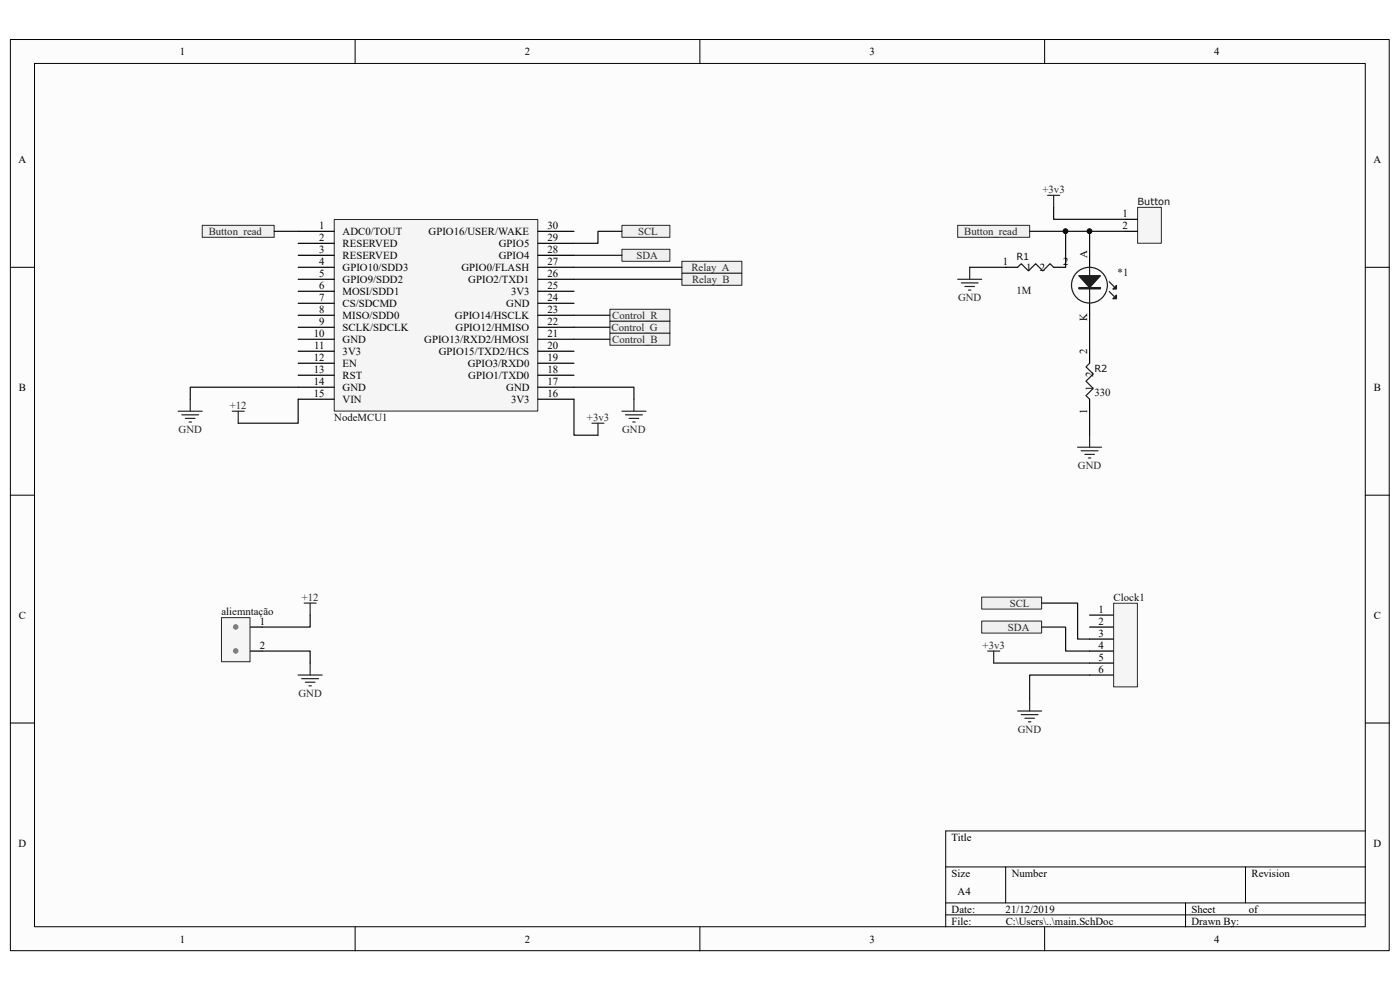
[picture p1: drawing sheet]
<svg xmlns="http://www.w3.org/2000/svg" width="297mm" height="210mm" viewBox="0 0 297 210" stroke-linecap="round" stroke-linejoin="round" font-family="sans-serif">
<path d="M2.2 8.4h292.5v193.3h-292.5z" fill="#fcfcfc"/>
<path d="M2.2 8.4h292.5v193.3h-292.5z" fill="none" stroke="#000" stroke-width=".21"/>
<path d="M7.4 13.5h282.2v183.1h-282.2z" fill="#fcfcfc"/>
<g fill="none" stroke="#000" stroke-width=".21">
<path d="M7.3 13.5h282.3v183.1h-282.3zM75.3 8.4v5.1M148.5 8.4v5.1M221.6 8.4v5.1M2.2 56.7h5.1M289.7 56.7h5.1M2.2 105h5.1M289.7 105h5.1M2.2 153.4h5.1M289.7 153.4h5.1M289.7 176.3h-89.1v20.3M75.3 196.6v5.1"/>
<path d="M148.5 196.6v5.1M200.6 183.9h89.1M200.6 191.5h89.1M200.6 194.1h89.1M213.4 183.9v7.6M221.6 196.6v5.1M251.5 191.5v5.1M264.2 183.9v7.6"/>
</g>
<path d="M71 46.6h43.1v40.6h-43.1z" fill="#f5f5f5"/>
<path d="M70.9 46.6h43.2v40.6h-43.2z" fill="none" stroke="#262626" stroke-width=".21"/>
<g fill="none" stroke="#000" stroke-width=".25">
<path d="M63.3 49.1h7.6M63.3 51.6h7.6M63.3 54.2h7.6M63.3 56.7h7.6M63.3 59.2h7.6M114.1 49.1h7.7M114.1 51.6h7.7M114.1 54.2h7.7M114.1 56.7h7.7M114.1 59.2h7.7M63.3 61.8h7.6M63.3 64.3h7.6"/>
<path d="M63.3 66.9h7.6M63.3 69.4h7.6M63.3 72h7.6M63.3 74.5h7.6M63.3 77.1h7.6M63.3 79.6h7.6M114.1 61.8h7.7M114.1 64.3h7.7M114.1 66.9h7.7M114.1 69.4h7.7M114.1 72h7.7M114.1 74.5h7.7"/>
<path d="M114.1 77.1h7.7M114.1 79.6h7.7M63.3 82.1h7.6M63.3 84.7h7.6M114.1 82.1h7.7M114.1 84.7h7.7"/>
</g>
<path d="M241.4 44h5v7.6h-5z" fill="#f5f5f5"/>
<path d="M241.3 44h5.1v7.6h-5.1z" fill="none" stroke="#262626" stroke-width=".21"/>
<path d="M231.2 54.2v2.5M238.8 46.5h2.5M238.8 49.1h2.5M231.2 64.3v2.6" fill="none" stroke="#000" stroke-width=".25"/>
<path d="M231.2 56.7v7.6" fill="none" stroke="#1c1c1c" stroke-width=".25"/>
<path d="M228.9 58.5h4.5l-2.2 2.5z" fill="#1c1c1c"/>
<g fill="none" stroke="#1c1c1c" stroke-width=".25">
<path d="M228.9 58.5h4.5l-2.2 2.5zM235.3 59.8l1 1M228.9 61h4.5v.3h-4.5zM228.9 61.2h4.5"/>
<circle cx="231.1" cy="60.5" r="3.8"/>
</g>
<path d="M236.1 61.3l.8-.8v.8z" fill="#1c1c1c"/>
<path d="M235.3 61.8l1 1.1M236.9 60.5v.8h-.8z" fill="none" stroke="#1c1c1c" stroke-width=".25"/>
<path d="M236.9 62.6v.8h-.8z" fill="#1c1c1c"/>
<path d="M231.2 77.1l-.8 .7 1.5 1.5-1.5 1.6 1.5 1.5-1.5 1.5 .8 .8M236.9 62.6v.8h-.8z" fill="none" stroke="#1c1c1c" stroke-width=".25"/>
<path d="M231.2 74.5v2.6M231.2 84.7v2.5" fill="none" stroke="#000" stroke-width=".25"/>
<path d="M228.6 94.9h5.1M229.4 95.6h3.5M230.1 96.4h2.1M230.9 97.2h.5M231.2 92.3v2.6M209.5 138.1h2.6M210.8 138.1v2.6M215.9 150.8h5.1M216.7 151.6h3.5M217.4 152.4h2.1M218.2 153.1h.5M218.4 148.3v2.5" fill="none" stroke="#262626" stroke-width=".25"/>
<g fill="#f0f0f0" stroke="#262626" stroke-width=".21">
<path d="M208.3 126.7h12.7v2.5h-12.7z" fill-rule="evenodd"/>
<path d="M208.3 131.8h12.7v2.5h-12.7z" fill-rule="evenodd"/>
</g>
<path d="M222.3 41.4h2.5M223.5 41.4v2.6" fill="none" stroke="#262626" stroke-width=".25"/>
<path d="M203.2 47.8h15.2v2.5h-15.2z" fill-rule="evenodd" fill="#f0f0f0" stroke="#262626" stroke-width=".21"/>
<path d="M213.4 56.7h2.5M223.5 56.7h2.6M231.2 130.5h5M231.2 133h5M231.2 135.6h5M231.2 138.1h5M231.2 140.7h5M231.2 143.2h5" fill="none" stroke="#000" stroke-width=".25"/>
<path d="M215.9 56.7l.8-.8 1.5 1.6 1.5-1.6 1.5 1.6 1.6-1.6 .7 .8" fill="none" stroke="#1c1c1c" stroke-width=".25"/>
<path d="M203.2 59.2h5.1M205.7 56.7v2.5M203.9 60h3.6M204.7 60.8h2M205.5 61.5h.5" fill="none" stroke="#262626" stroke-width=".25"/>
<path d="M236.3 128h5v17.7h-5z" fill="#f5f5f5"/>
<path d="M236.3 128h5v17.7h-5z" fill="none" stroke="#262626" stroke-width=".21"/>
<path d="M37.8 87.2h5.1M38.6 88h3.5M39.3 88.8h2.1M40.1 89.5h.5M40.4 84.7v2.5M49.3 87.2h2.5M50.5 87.2v2.6" fill="none" stroke="#262626" stroke-width=".25"/>
<g fill="#f0f0f0" stroke="#262626" stroke-width=".21">
<path d="M131.9 52.9h10.2v2.5h-10.2z" fill-rule="evenodd"/>
<path d="M131.9 47.8h10.2v2.5h-10.2z" fill-rule="evenodd"/>
<path d="M42.9 47.8h15.3v2.5h-15.3z" fill-rule="evenodd"/>
<path d="M129.4 65.6h12.7v2.6h-12.7z" fill-rule="evenodd"/>
<path d="M129.4 68.2h12.7v2.5h-12.7z" fill-rule="evenodd"/>
<path d="M129.4 70.7h12.7v2.5h-12.7z" fill-rule="evenodd"/>
<path d="M144.7 55.4h12.7v2.6h-12.7z" fill-rule="evenodd"/>
<path d="M144.7 58h12.7v2.5h-12.7z" fill-rule="evenodd"/>
</g>
<path d="M53.1 133h2.5M53.1 138.1h2.5" fill="none" stroke="#000" stroke-width=".25"/>
<path d="M47 131.1h6v9.3h-6z" fill="#f5f5f5"/>
<path d="M47 131h6v9.4h-6z" fill="none" stroke="#262626" stroke-width=".21"/>
<g fill="#7b7b7b" stroke="#7b7b7b" stroke-width=".21">
<circle cx="50" cy="133" r=".48"/>
<circle cx="50" cy="138.1" r=".48"/>
</g>
<g fill="none" stroke="#262626" stroke-width=".25">
<path d="M125.6 89.8h2.5M126.9 89.8v2.5M131.9 87.2h5.1M132.7 88h3.6M133.5 88.8h2M134.2 89.5h.5M134.5 84.7v2.5M64.5 127.9h2.6M65.8 127.9v2.6M63.3 143.2h5M64 144h3.6M64.8 144.7h2"/>
<path d="M65.5 145.5h.6M65.8 140.7v2.5"/>
</g>
<g fill="none" stroke="#0e0e0e" stroke-width=".25">
<path d="M58.2 49.1h5.1M121.8 56.7h22.9M121.8 54.2h10.1M121.8 59.2h22.9M131.9 49.1h-5v2.5h-5.1M205.7 56.7h7.7M218.4 49.1h20.4M223.5 44v2.5h15.3M226.1 49.1v7.6M231.2 49.1v5.1M121.8 66.9h7.6M121.8 69.4h7.6"/>
<path d="M121.8 72h7.6M231.2 66.9v7.6M63.3 82.1h-22.9v2.6M63.3 84.7v5.1h-12.8M121.8 84.7v7.6h5.1M121.8 82.1h12.7v2.6M231.2 87.2v5.1M55.6 138.1h10.2v2.6M65.8 130.5v2.5h-10.2M221 133h5.1v5.1h5.1M221 127.9h7.6v7.7h2.6M210.8 140.7h20.4"/>
<path d="M231.2 143.2h-12.8v5.1"/>
</g>
<g fill="#0e0e0e" stroke="#0e0e0e" stroke-width=".21">
<circle cx="226" cy="49" r=".48"/>
<circle cx="231.1" cy="49" r=".48"/>
</g>
<g font-size="2.3">
<text x="38.2" y="11.7">1</text>
<text x="111.3" y="11.7">2</text>
<text x="184.5" y="11.7">3</text>
<text x="257.6" y="11.7">4</text>
<text x="3.9" y="34.6">A</text>
<text x="291.4" y="34.6">A</text>
<text x="238.2" y="46">1</text>
<text x="67.7" y="48.6">1</text>
<text x="67.7" y="51.1">2</text>
<text x="67.7" y="53.7">3</text>
<text x="72.7" y="49.8">ADC0/TOUT</text>
<text x="72.7" y="52.4">RESERVED</text>
<text x="90.9" y="49.8">GPIO16/USER/WAKE</text>
<text x="105.8" y="52.4">GPIO5</text>
<text x="116.2" y="48.6">30</text>
<text x="116.2" y="51.1">29</text>
<text x="116.2" y="53.7">28</text>
<text x="238.2" y="48.6">2</text>
<text x="67.7" y="56.2">4</text>
<text x="67.7" y="58.8">5</text>
<text x="72.7" y="54.9">RESERVED</text>
<text x="72.7" y="57.5">GPIO10/SDD3</text>
<text x="97.9" y="57.5">GPIO0/FLASH</text>
<text x="105.8" y="54.9">GPIO4</text>
<text x="116.2" y="56.2">27</text>
<text x="116.2" y="58.8">26</text>
<text x="212.7" y="56.2">1</text>
<text x="217.7" y="57.5">1</text>
<text x="220.6" y="57.5">2</text>
<text x="225.6" y="56.2">2</text>
<text x="230.7" y="54.7" transform="rotate(-90 230.7 54.7)">A</text>
<text x="67.7" y="61.3">6</text>
<text x="67.7" y="63.8">7</text>
<text x="72.7" y="60">GPIO9/SDD2</text>
<text x="72.7" y="62.6">MOSI/SDD1</text>
<text x="72.7" y="65.1">CS/SDCMD</text>
<text x="99.4" y="60">GPIO2/TXD1</text>
<text x="107.4" y="65.1">GND</text>
<text x="108.4" y="62.6">3V3</text>
<text x="116.2" y="61.3">25</text>
<text x="116.2" y="63.8">24</text>
<text x="66.5" y="71.5">10</text>
<text x="67.7" y="66.4">8</text>
<text x="67.7" y="68.9">9</text>
<text x="72.7" y="67.6">MISO/SDD0</text>
<text x="72.7" y="70.2">SCLK/SDCLK</text>
<text x="96.5" y="67.6">GPIO14/HSCLK</text>
<text x="96.6" y="70.2">GPIO12/HMISO</text>
<text x="116.2" y="66.4">23</text>
<text x="116.2" y="68.9">22</text>
<text x="116.2" y="71.5">21</text>
<text x="230.7" y="68" transform="rotate(-90 230.7 68)">K</text>
<text x="66.5" y="76.6">12</text>
<text x="66.6" y="74">11</text>
<text x="72.7" y="72.7">GND</text>
<text x="72.7" y="75.3">3V3</text>
<text x="72.7" y="77.9">EN</text>
<text x="90" y="72.7">GPIO13/RXD2/HMOSI</text>
<text x="93.1" y="75.3">GPIO15/TXD2/HCS</text>
<text x="99.2" y="77.9">GPIO3/RXD0</text>
<text x="116.2" y="74">20</text>
<text x="116.2" y="76.6">19</text>
<text x="230.7" y="75" transform="rotate(-90 230.7 75)">2</text>
<text x="4" y="82.9">B</text>
<text x="66.5" y="79.1">13</text>
<text x="66.5" y="81.7">14</text>
<text x="72.7" y="80.4">RST</text>
<text x="72.7" y="82.9">GND</text>
<text x="99.4" y="80.4">GPIO1/TXD0</text>
<text x="107.4" y="82.9">GND</text>
<text x="116.2" y="79.1">18</text>
<text x="116.2" y="81.7">17</text>
<text x="231.9" y="82.9" transform="rotate(-90 231.9 82.9)">1</text>
<text x="231.9" y="80" transform="rotate(-90 231.9 80)">2</text>
<text x="291.5" y="82.9">B</text>
<text x="66.5" y="84.2">15</text>
<text x="72.7" y="85.5">VIN</text>
<text x="108.4" y="85.5">3V3</text>
<text x="116.2" y="84.2">16</text>
<text x="230.7" y="87.9" transform="rotate(-90 230.7 87.9)">1</text>
<text x="4" y="131.3">C</text>
<text x="233" y="130">1</text>
<text x="291.5" y="131.3">C</text>
<text x="55.1" y="132.5">1</text>
<text x="55.1" y="137.6">2</text>
<text x="233" y="132.5">2</text>
<text x="233" y="135.1">3</text>
<text x="233" y="137.6">4</text>
<text x="233" y="140.2">5</text>
<text x="233" y="142.7">6</text>
<text x="3.9" y="179.6">D</text>
<text x="201.9" y="178.3">Title</text>
<text x="291.4" y="179.6">D</text>
<text x="201.9" y="186">Size</text>
<text x="214.6" y="186">Number</text>
<text x="265.5" y="186">Revision</text>
<text x="203.2" y="189.8">A4</text>
<text x="201.9" y="193.6">Date:</text>
<text x="201.9" y="196.1">File:</text>
<text x="213.3" y="193.6">21/12/2019</text>
<text x="213.4" y="196.1">C:\Users\..\main.SchDoc</text>
<text x="252.8" y="196.1">Drawn By:</text>
<text x="252.8" y="193.6">Sheet</text>
<text x="265" y="193.6">of</text>
<text x="38.2" y="199.9">1</text>
<text x="111.3" y="199.9">2</text>
<text x="184.5" y="199.9">3</text>
<text x="257.6" y="199.9">4</text>
</g>
<g font-size="2.3" fill="#262626">
<text x="221.1" y="40.9">+3v3</text>
<text x="44.3" y="49.8">Button_read</text>
<text x="135.4" y="49.8">SCL</text>
<text x="204.6" y="49.8">Button_read</text>
<text x="135" y="54.9">SDA</text>
<text x="146.7" y="57.5">Relay_A</text>
<text x="146.8" y="60">Relay_B</text>
<text x="203.2" y="63.8">GND</text>
<text x="129.8" y="70.2">Control_G</text>
<text x="129.9" y="67.6">Control_R</text>
<text x="129.9" y="72.7">Control_B</text>
<text x="48.7" y="86.7">+12</text>
<text x="124.5" y="89.3">+3v3</text>
<text x="37.9" y="91.8">GND</text>
<text x="132" y="91.8">GND</text>
<text x="228.7" y="99.4">GND</text>
<text x="64" y="127.4">+12</text>
<text x="214.2" y="128.7">SCL</text>
<text x="208.4" y="137.6">+3v3</text>
<text x="213.8" y="133.8">SDA</text>
<text x="63.3" y="147.8">GND</text>
<text x="215.9" y="155.4">GND</text>
</g>
<g font-size="2.3" fill="#0e0e0e">
<text x="237.1" y="58.5">*1</text>
<text x="215.6" y="62.3">1M</text>
<text x="232.2" y="83.9">330</text>
<text x="70.9" y="89.3">NodeMCU1</text>
<text x="47" y="130.5">aliemntação</text>
<text x="236.3" y="127.4">Clock1</text>
</g>
<g font-size="2.1" fill="#0e0e0e">
<text x="241.3" y="43.6">Button</text>
<text x="215.6" y="55.2">R1</text>
<text x="232.2" y="78.9">R2</text>
</g>
</svg>
